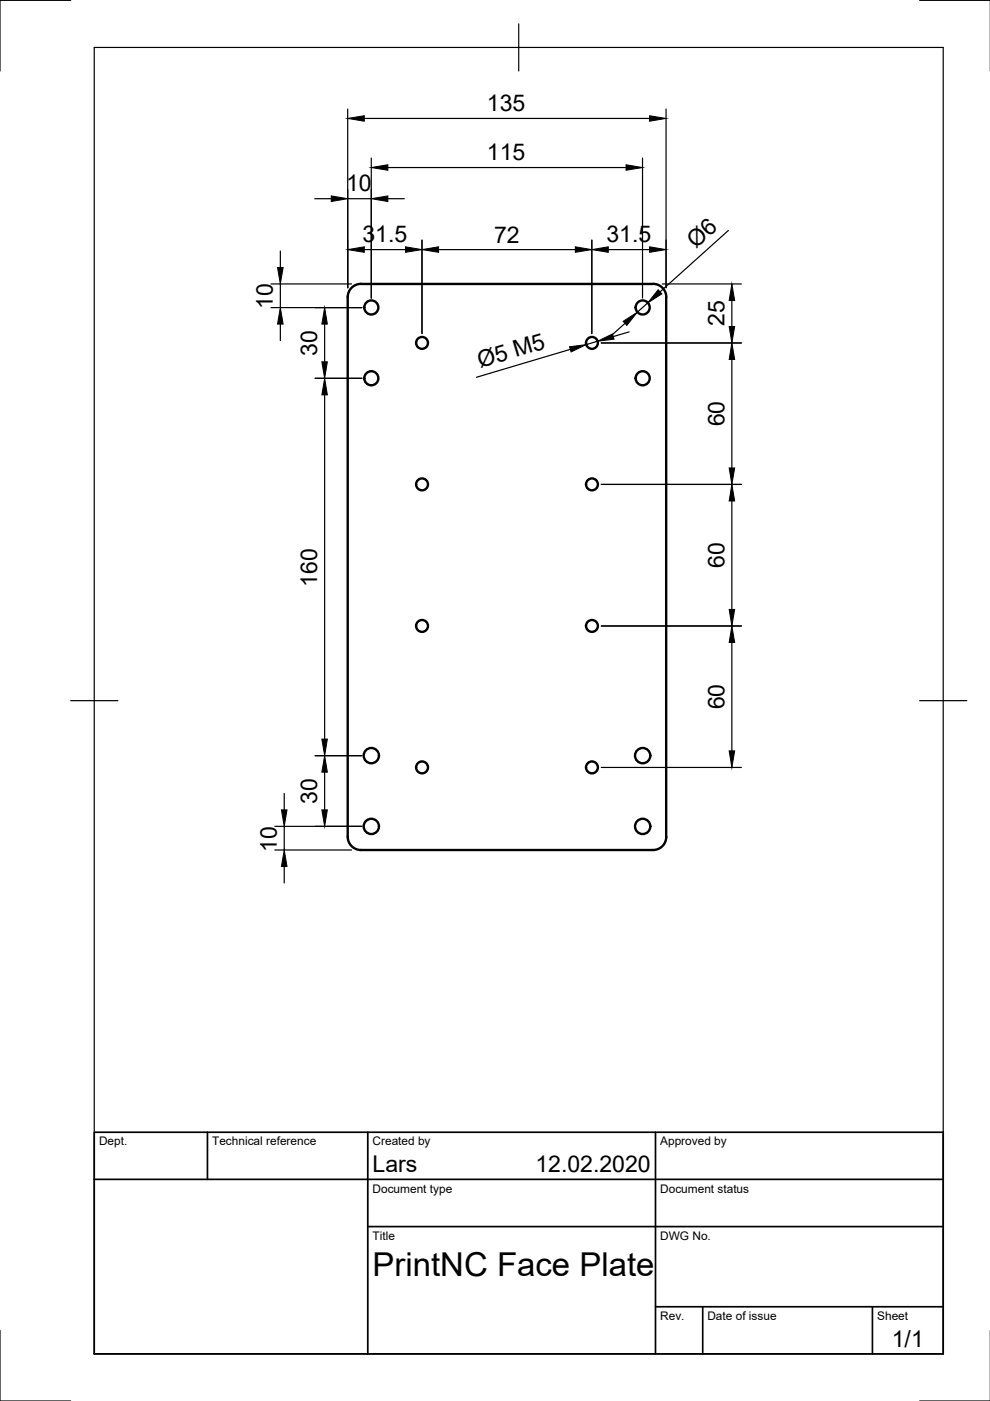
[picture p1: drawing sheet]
<svg xmlns="http://www.w3.org/2000/svg" width="210mm" height="297mm" viewBox="0 0 210 297" stroke-linecap="round" stroke-linejoin="round" font-family="sans-serif">
<!-- layer: Sichtbar -->
<g fill="none" stroke="#000" stroke-width=".51">
<path d="M73.7 63v114.4a2.8 2.8 0 0 0 2.8 2.8h62a2.8 2.8 0 0 0 2.8-2.8l-.1-114.4M76.5 60.2h62M76.5 60.2a2.8 2.8 0 0 0-2.8 2.8M138.5 60.2a2.8 2.8 0 0 1 2.8 2.8"/>
<circle cx="78.7" cy="65.2" r="1.49"/>
<circle cx="89.5" cy="72.7" r="1.26"/>
<circle cx="125.5" cy="72.7" r="1.26"/>
<circle cx="136.3" cy="65.2" r="1.49"/>
<circle cx="78.7" cy="80.2" r="1.49"/>
<circle cx="136.3" cy="80.2" r="1.49"/>
<circle cx="89.5" cy="102.7" r="1.26"/>
<circle cx="125.5" cy="102.7" r="1.26"/>
<circle cx="89.5" cy="132.7" r="1.26"/>
<circle cx="125.5" cy="132.7" r="1.26"/>
<circle cx="78.7" cy="175.2" r="1.62"/>
<circle cx="78.7" cy="160.2" r="1.62"/>
<circle cx="89.5" cy="162.7" r="1.26"/>
<circle cx="125.5" cy="162.7" r="1.26"/>
<circle cx="136.3" cy="175.2" r="1.62"/>
<circle cx="136.3" cy="160.2" r="1.62"/>
</g>
<!-- layer: Border -->
<path d="M15 .1h-15v15M20 10.1h180v276.9h-180zM110 5.1v10M195 .1h15M15 148.6h10M195 148.6h10M0 282.1v14.9h15M195 297h15" fill="none" stroke="#000" stroke-width=".25"/>
<!-- layer: TitleBlock -->
<path d="M20 240.1h180v46.9h-180zM20 250h180M44 240.1v9.9M78 240.1v46.9M139 240.1v46.9M78 260.1h122M139 277.1h61M149 277.1v9.9M185 277.1v9.9" fill="none" stroke="#000" stroke-width=".36"/>
<!-- layer: Dimensions -->
<g fill="none" stroke="#000" stroke-width=".25">
<path d="M73.7 23.1v37.9M77.2 25.1h60.5M78.7 33.5v29.7M82.2 35.5h50.5M136.2 33.5v29.7M141.2 23.1v37.9M59.4 53.2v3.5M66.7 42.1h3.5M73.7 42.1h5M77.2 52.9h8.8M82.2 42.1h3.5M89.5 50.9v19.8"/>
<path d="M93 52.9h29M125.5 50.9v19.8M129 52.9h8.7M154.4 48.9l-14.4 13M57.4 65.2h19.3M57.4 60.2h17.1M59.4 60.2v5M59.4 68.7v3.5M68.8 68.7v8M120.9 74.1l-19.9 5.9M126.7 72.4l-2.4 .7M127.5 72.7h29.7"/>
<path d="M132.5 68.6l-2.6 2.3M133.4 70.4l-3.4 1M137.4 64.2l-2.3 2M140.4 60.2h16.8M155.2 63.7v5.5M155.2 76.2v23M66.8 80.2h9.9M68.8 83.7v73M127.5 102.7h29.7M155.2 106.2v23M127.5 132.7h29.7M155.2 136.2v23"/>
<path d="M58.3 175.2h18.4M60.3 168.2v3.5M60.3 175.2v5M66.8 160.2h9.9M68.8 163.7v8M127.5 162.7h29.7M58.3 180.2h16.2M60.3 183.7v3.5"/>
</g>
<g fill="#000" stroke="#000" stroke-width=".21">
<path d="M73.7 25.1l3.5-.6v1.2zM78.7 35.5l3.5-.6v1.2zM132.7 34.9l3.5 .6-3.5 .6zM137.7 24.5l3.5 .6-3.5 .6zM58.8 56.7h1.2l-.6 3.5zM70.2 41.5l3.5 .6-3.5 .6zM73.7 52.9l3.5-.6v1.2zM78.7 42.1l3.5-.6v1.2zM86 52.3l3.5 .6-3.5 .6zM89.5 52.9l3.5-.6v1.2zM122 52.3l3.5 .6-3.5 .6zM125.5 52.9l3.5-.6v1.2z"/>
<path d="M137.7 52.3l3.5 .6-3.5 .6zM59.4 65.2l.6 3.5h-1.2zM68.8 65.2l.6 3.5h-1.2zM68.2 76.7h1.2l-.6 3.5zM120.8 73.5l3.5-.4-3.2 1.5zM126.7 72.4l3.2-1.6 .3 1.1zM132.1 68.1l3-1.9-2.2 2.8zM139.6 61.4l.7 .9-2.9 1.9zM155.2 60.2l.6 3.5h-1.2zM154.6 69.2h1.2l-.6 3.5zM155.2 72.7l.6 3.5h-1.2zM68.8 80.2l.6 3.5h-1.2z"/>
<path d="M154.6 99.2h1.2l-.6 3.5zM155.2 102.7l.6 3.5h-1.2zM154.6 129.2h1.2l-.6 3.5zM155.2 132.7l.6 3.5h-1.2zM68.2 156.7h1.2l-.6 3.5zM154.6 159.2h1.2l-.6 3.5zM59.7 171.7h1.2l-.6 3.5zM68.8 160.2l.6 3.5h-1.2zM68.2 171.7h1.2l-.6 3.5zM60.3 180.2l.6 3.5h-1.2z"/>
</g>
<text font-size="7" x="79" y="270.6">PrintNC Face Plate</text>
<g font-size="4.9">
<text x="103.2" y="23.6">135</text>
<text x="103.2" y="34">115</text>
<text x="73.4" y="40.6">10</text>
<text x="76.8" y="51.4">31.5</text>
<text x="104.8" y="51.4">72</text>
<text x="128.6" y="51.4">31.5</text>
<text x="147.5" y="52.9" transform="rotate(-42 147.5 52.9)">Ø6</text>
<text x="57.9" y="65.6" transform="rotate(-90 57.9 65.6)">10</text>
<text x="153.6" y="69.2" transform="rotate(-90 153.6 69.2)">25</text>
<text x="67.3" y="75.4" transform="rotate(-90 67.3 75.4)">30</text>
<text x="101.8" y="78" transform="rotate(-17 101.8 78)">Ø5 M5</text>
<text x="153.6" y="90.4" transform="rotate(-90 153.6 90.4)">60</text>
<text x="67.3" y="124.4" transform="rotate(-90 67.3 124.4)">160</text>
<text x="153.6" y="120.4" transform="rotate(-90 153.6 120.4)">60</text>
<text x="153.6" y="150.4" transform="rotate(-90 153.6 150.4)">60</text>
<text x="67.3" y="170.4" transform="rotate(-90 67.3 170.4)">30</text>
<text x="58.7" y="180.6" transform="rotate(-90 58.7 180.6)">10</text>
<text x="79" y="248.5">Lars</text>
<text x="113.5" y="248.5">12.02.2020</text>
<text x="189.1" y="285.7">1/1</text>
</g>
<g font-size="2.5">
<text x="21" y="242.9">Dept.</text>
<text x="45" y="242.9">Technical reference</text>
<text x="79" y="242.9">Created by</text>
<text x="140" y="242.9">Approved by</text>
<text x="79" y="252.8">Document type</text>
<text x="140" y="252.8">Document status</text>
<text x="79" y="262.9">Title</text>
<text x="140" y="262.9">DWG No.</text>
<text x="140" y="279.9">Rev.</text>
<text x="150" y="279.9">Date of issue</text>
<text x="186" y="279.9">Sheet</text>
</g>
</svg>
